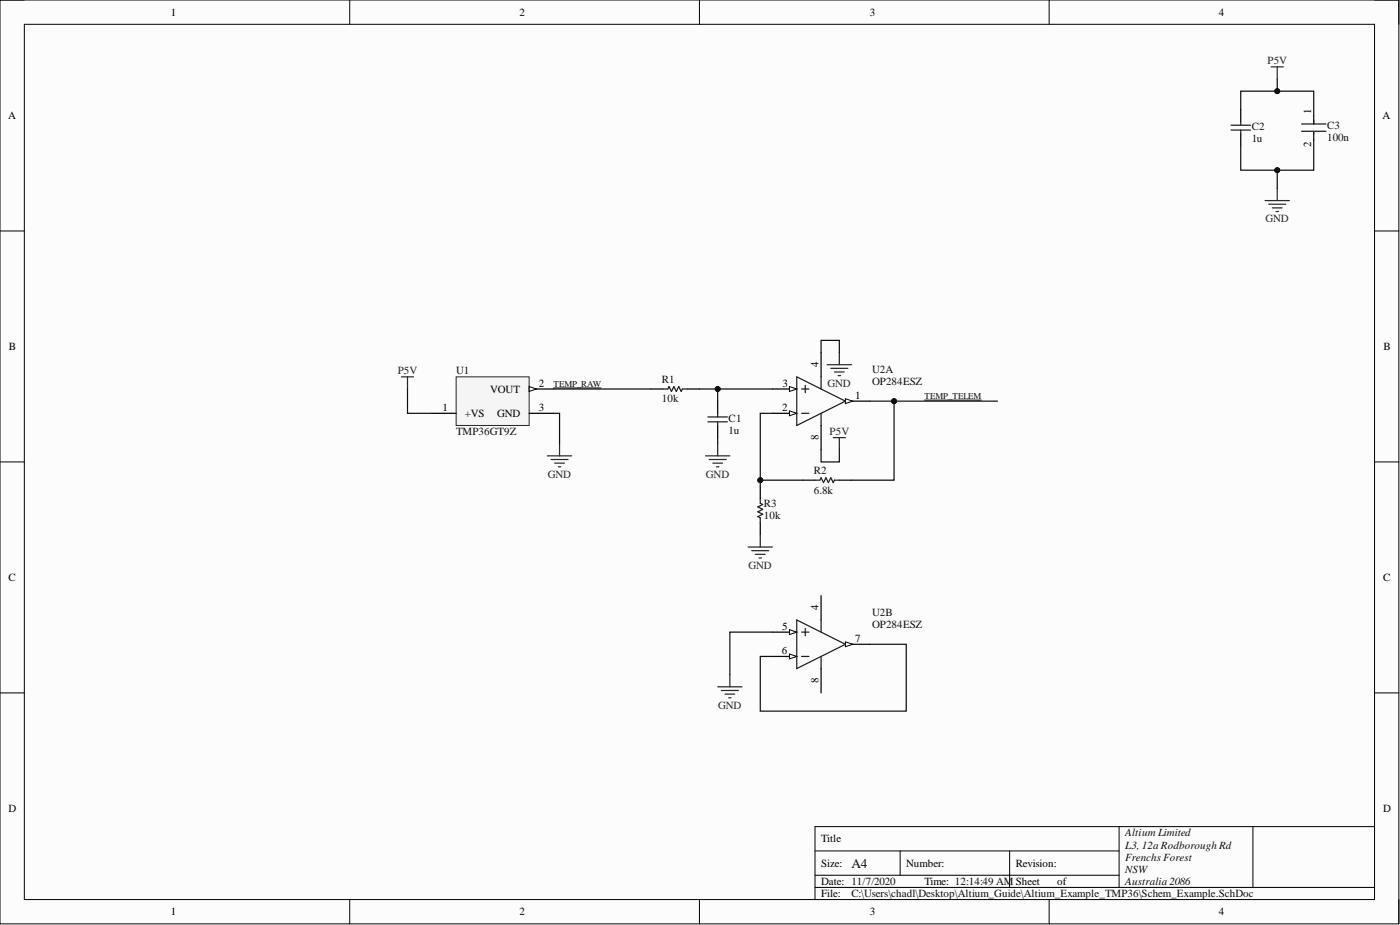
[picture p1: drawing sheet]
<svg xmlns="http://www.w3.org/2000/svg" width="292mm" height="193mm" viewBox="0 0 292 193" stroke-linecap="round" stroke-linejoin="round" font-family="sans-serif">
<path d="M0 0h291.9v192.7h-291.9z" fill-rule="evenodd" fill="#fcfcfc"/>
<path d="M0 0h291.9v192.7h-291.9z" fill="none" stroke="#000" stroke-width=".21"/>
<path d="M5.1 5.1h281.7v182.6h-281.7z" fill-rule="evenodd" fill="#fcfcfc"/>
<g fill="none" stroke="#000" stroke-width=".21">
<path d="M0 0h5.1M5.1 5.1h281.7v182.6h-281.7zM73 0v5.1M145.9 0v5.1M218.9 0v5.1M286.8 0h5.1v5.1M0 48.2h5.1M286.8 48.2h5.1M0 96.4h5.1M286.8 96.4h5.1M0 144.6h5.1M286.8 144.6h5.1"/>
<path d="M170 177.5h63.5M187.8 177.5v5.1M210.7 177.5v7.6M233.5 172.4v12.7M261.4 172.4v12.7M286.8 172.4h-116.8v15.3M73 187.7v5M145.9 187.7v5M170 185.1h116.8M170 182.6h63.5M218.9 187.7v5M291.9 187.7v5"/>
</g>
<path d="M166.2 78.6l10.2 5.1M167.3 86.2h1.5M167.3 81.2h1.5M168 80.4v1.5" fill="none" stroke="#1c1c1c" stroke-width=".25"/>
<path d="M176.4 83.7h5.1" fill="none" stroke="#000" stroke-width=".25"/>
<path d="M176.4 83.2l1.5 .5-1.5 .5z" fill="#fbfbfb"/>
<path d="M176.4 83.2l1.5 .5-1.5 .5z" fill="none" stroke="#000" stroke-width=".21"/>
<path d="M161.2 86.2h5" fill="none" stroke="#000" stroke-width=".25"/>
<path d="M164.7 85.7l1.5 .5-1.5 .5z" fill="#fbfbfb"/>
<path d="M164.7 85.7l1.5 .5-1.5 .5z" fill="none" stroke="#000" stroke-width=".21"/>
<path d="M161.2 81.2h5" fill="none" stroke="#000" stroke-width=".25"/>
<path d="M164.7 80.6l1.5 .6-1.5 .5z" fill="#fbfbfb"/>
<path d="M164.7 80.6l1.5 .6-1.5 .5z" fill="none" stroke="#000" stroke-width=".21"/>
<path d="M166.2 78.6v10.2l10.2-5.1M171.3 78.6v2.6M171.3 86.2v2.6M167.3 136.9h1.5M167.3 131.9h1.5M168 131.1v1.5M176.4 134.4l-10.2 5.1" fill="none" stroke="#1c1c1c" stroke-width=".25"/>
<path d="M171.3 73.5v5.1M171.3 88.8v5M161.2 131.9h5" fill="none" stroke="#000" stroke-width=".25"/>
<path d="M164.7 131.4l1.5 .5-1.5 .5z" fill="#fbfbfb"/>
<path d="M164.7 131.4l1.5 .5-1.5 .5z" fill="none" stroke="#000" stroke-width=".21"/>
<path d="M161.2 136.9h5" fill="none" stroke="#000" stroke-width=".25"/>
<path d="M164.7 136.4l1.5 .5-1.5 .6z" fill="#fbfbfb"/>
<path d="M164.7 136.4l1.5 .5-1.5 .6z" fill="none" stroke="#000" stroke-width=".21"/>
<path d="M176.4 134.4h5.1" fill="none" stroke="#000" stroke-width=".25"/>
<path d="M176.4 133.9l1.5 .5-1.5 .5z" fill="#fbfbfb"/>
<path d="M176.4 133.9l1.5 .5-1.5 .5z" fill="none" stroke="#000" stroke-width=".21"/>
<path d="M171.3 129.3v2.6M171.3 136.9v2.6M176.4 134.4l-10.2-5.1v10.2" fill="none" stroke="#1c1c1c" stroke-width=".25"/>
<path d="M171.3 124.3v5M171.3 139.5v5.1" fill="none" stroke="#000" stroke-width=".25"/>
<path d="M95.2 78.6h15.2v10.2h-15.2z" fill-rule="evenodd" fill="#f5f5f5"/>
<path d="M95.2 78.6h15.2v10.2h-15.2z" fill="none" stroke="#262626" stroke-width=".21"/>
<path d="M90.1 86.2h5.1M110.4 81.2h5.1" fill="none" stroke="#000" stroke-width=".25"/>
<path d="M110.4 80.6l1.5 .6-1.5 .5z" fill="#fbfbfb"/>
<path d="M110.4 80.6l1.5 .6-1.5 .5z" fill="none" stroke="#000" stroke-width=".21"/>
<g fill="none" stroke="#000" stroke-width=".25">
<path d="M258.9 22.8v2.6M258.9 27.9v2.5M274.1 24.1v1.8M274.1 27.6v1.6M110.4 86.2h5.1M135.8 81.2h2.5M143.4 81.2h2.5M149.7 83.7v2.5M149.7 88.8v2.5M158.6 101.4v2.6M158.6 109v2.6M167.5 100.2h2.5"/>
<path d="M175.1 100.2h2.6"/>
</g>
<g fill="none" stroke="#262626" stroke-width=".25">
<path d="M265.2 13.9h2.6M266.5 13.9v2.6M266.5 39.3v2.5M263.9 41.8h5.1M264.7 42.6h3.6M265.5 43.4h2M266.2 44.1h.5M83.8 78.6h2.5M85 78.6v2.6M172.6 76.1h5.1M173.3 76.8h3.6M174.1 77.6h2"/>
<path d="M174.9 78.4h.5M175.1 73.5v2.6M114.2 95.1h5.1M115 95.9h3.5M115.7 96.6h2.1M116.5 97.4h.5M116.7 92.6v2.5M147.2 95.1h5.1M148 95.9h3.5M148.7 96.6h2.1M149.5 97.4h.5M149.7 92.6v2.5"/>
<path d="M173.9 91.3h2.5M175.1 91.3v2.5M156.1 114.1h5.1M156.8 114.9h3.6M157.6 115.6h2M158.4 116.4h.5M158.6 111.6v2.5M149.7 143.3h5.1M150.5 144h3.6M151.3 144.8h2M152 145.6h.5M152.3 140.7v2.6"/>
</g>
<g fill="none" stroke="#1c1c1c" stroke-width=".25">
<path d="M256.8 26.1h4.1M256.8 27.1h4.1M258.9 25.4v.7M258.9 27.1v.8M271.6 25.9h5M271.6 27.4h5M274.1 25.1v.8M274.1 27.6v.3M138.3 81.2h1l.3-.6 .5 1.1 .5-1.1 .5 1.1 .5-1.1 .5 1.1 .3-.5h1M147.7 87h4.1M147.7 88h4.1M149.7 86.2v.8"/>
<path d="M149.7 88v.8M158.6 104v1l.5 .2-1 .6 1 .5-1 .5 1 .5-1 .5 .5 .2v1M170 100.2h1.1l.2-.5 .5 1 .5-1 .5 1 .5-1 .6 1 .2-.5h1"/>
</g>
<path d="M85 81.2v5h5.1M115.5 86.2h1.2v6.4M115.5 81.2h20.3M145.9 81.2h3.8M149.7 91.3v1.3" fill="none" stroke="#0e0e0e" stroke-width=".25"/>
<circle cx="149.7" cy="81.2" r=".51" fill="#0e0e0e"/>
<circle cx="149.7" cy="81.2" r=".51" fill="none" stroke="#0e0e0e" stroke-width=".21"/>
<path d="M161.2 81.2h-11.5v2.5" fill="none" stroke="#0e0e0e" stroke-width=".25"/>
<circle cx="149.7" cy="81.2" r=".51" fill="#0e0e0e"/>
<circle cx="149.7" cy="81.2" r=".51" fill="none" stroke="#0e0e0e" stroke-width=".21"/>
<path d="M158.6 100.2h8.9M161.2 131.9h-8.9v8.8M181.5 134.4h7.6v14h-30.5v-11.5h2.6" fill="none" stroke="#0e0e0e" stroke-width=".25"/>
<circle cx="158.6" cy="100.2" r=".51" fill="#0e0e0e"/>
<circle cx="158.6" cy="100.2" r=".51" fill="none" stroke="#0e0e0e" stroke-width=".21"/>
<path d="M161.2 86.2h-2.6v15.2" fill="none" stroke="#0e0e0e" stroke-width=".25"/>
<circle cx="158.6" cy="100.2" r=".51" fill="#0e0e0e"/>
<circle cx="158.6" cy="100.2" r=".51" fill="none" stroke="#0e0e0e" stroke-width=".21"/>
<path d="M171.3 73.5v-2.5h3.8v2.5M171.3 93.8v2.6h3.8v-2.6M181.5 83.7h5v16.5h-8.8" fill="none" stroke="#0e0e0e" stroke-width=".25"/>
<circle cx="186.5" cy="83.7" r=".51" fill="#0e0e0e"/>
<circle cx="186.5" cy="83.7" r=".51" fill="none" stroke="#0e0e0e" stroke-width=".21"/>
<path d="M274.1 29.2v6.3h-15.2v-5.1" fill="none" stroke="#0e0e0e" stroke-width=".25"/>
<circle cx="266.5" cy="35.5" r=".51" fill="#0e0e0e"/>
<circle cx="266.5" cy="35.5" r=".51" fill="none" stroke="#0e0e0e" stroke-width=".21"/>
<path d="M266.5 16.5v2.5h-7.6v3.8" fill="none" stroke="#0e0e0e" stroke-width=".25"/>
<circle cx="266.5" cy="19" r=".51" fill="#0e0e0e"/>
<circle cx="266.5" cy="19" r=".51" fill="none" stroke="#0e0e0e" stroke-width=".21"/>
<path d="M266.5 19h7.6v5.1" fill="none" stroke="#0e0e0e" stroke-width=".25"/>
<circle cx="266.5" cy="19" r=".51" fill="#0e0e0e"/>
<circle cx="266.5" cy="19" r=".51" fill="none" stroke="#0e0e0e" stroke-width=".21"/>
<path d="M266.5 35.5v3.8" fill="none" stroke="#0e0e0e" stroke-width=".25"/>
<circle cx="266.5" cy="35.5" r=".51" fill="#0e0e0e"/>
<g fill="none" stroke="#0e0e0e" stroke-width=".21">
<path d="M192.9 83.5h11.8"/>
<circle cx="266.5" cy="35.5" r=".51"/>
</g>
<path d="M186.5 83.7h21.6" fill="none" stroke="#0e0e0e" stroke-width=".25"/>
<circle cx="186.5" cy="83.7" r=".51" fill="#0e0e0e"/>
<g fill="none" stroke="#0e0e0e" stroke-width=".21">
<path d="M115.5 80.9h9.9"/>
<circle cx="186.5" cy="83.7" r=".51"/>
</g>
<text font-size="2.8" fill="#0e0e0e" x="177.7" y="181">A4</text>
<g font-size="2.3">
<text x="35.6" y="3.3">1</text>
<text x="108.4" y="3.3">2</text>
<text x="181.5" y="3.3">3</text>
<text x="254.3" y="3.3">4</text>
<text x="273.6" y="23.8" transform="rotate(-90 273.6 23.8)">1</text>
<text x="1.7" y="24.9">A</text>
<text x="288.5" y="24.9">A</text>
<text x="273.6" y="30.7" transform="rotate(-90 273.6 30.7)">2</text>
<text x="1.9" y="73">B</text>
<text x="170.8" y="76.6" transform="rotate(-90 170.8 76.6)">4</text>
<text x="288.7" y="73">B</text>
<text x="102.3" y="81.9">VOUT</text>
<text x="112.4" y="80.6">2</text>
<text x="163.3" y="80.6">3</text>
<text x="178.4" y="83.2">1</text>
<text x="92.3" y="85.7">1</text>
<text x="97" y="87">+VS</text>
<text x="103.7" y="87">GND</text>
<text x="112.4" y="85.7">3</text>
<text x="163.2" y="85.7">2</text>
<text x="170.8" y="91.8" transform="rotate(-90 170.8 91.8)">8</text>
<text x="1.8" y="121.2">C</text>
<text x="288.6" y="121.2">C</text>
<text x="163.2" y="131.4">5</text>
<text x="170.8" y="127.3" transform="rotate(-90 170.8 127.3)">4</text>
<text x="163.1" y="136.4">6</text>
<text x="178.4" y="133.9">7</text>
<text x="170.8" y="142.5" transform="rotate(-90 170.8 142.5)">8</text>
<text x="1.8" y="169.4">D</text>
<text x="288.6" y="169.4">D</text>
<text x="171.3" y="175.7">Title</text>
<text x="171.3" y="180.8">Size:</text>
<text x="171.3" y="184.6">Date: 11/7/2020</text>
<text x="189.1" y="180.8">Number:</text>
<text x="192.9" y="184.6">Time: 12:14:49 AM Sheet</text>
<text x="211.9" y="180.8">Revision:</text>
<text x="220.5" y="184.6">of</text>
<text x="35.6" y="191">1</text>
<text x="108.4" y="191">2</text>
<text x="171.3" y="187.2">File:</text>
<text x="181.5" y="191">3</text>
<text x="254.3" y="191">4</text>
</g>
<g font-size="2.3" fill="#262626">
<text x="264.5" y="13.4">P5V</text>
<text x="264" y="46.4">GND</text>
<text x="83" y="78.1">P5V</text>
<text x="172.7" y="80.6">GND</text>
<text x="173.1" y="90.8">P5V</text>
<text x="114.3" y="99.7">GND</text>
<text x="147.3" y="99.7">GND</text>
<text x="156.2" y="118.7">GND</text>
<text x="149.8" y="147.8">GND</text>
</g>
<g font-size="2.3" fill="#0e0e0e">
<text x="261.2" y="27.1">C2</text>
<text x="261.2" y="29.7">1u</text>
<text x="276.9" y="26.9">C3</text>
<text x="276.9" y="29.4">100n</text>
<text x="182" y="77.9">U2A</text>
<text x="95.2" y="78.1">U1</text>
<text x="138.1" y="79.9">R1</text>
<text x="138.1" y="83.9">10k</text>
<text x="182" y="80.4">OP284ESZ</text>
<text x="152" y="88">C1</text>
<text x="95.2" y="90.8">TMP36GT9Z</text>
<text x="152" y="90.5">1u</text>
<text x="169.8" y="98.9">R2</text>
<text x="159.4" y="105.8">R3</text>
<text x="169.8" y="103">6.8k</text>
<text x="159.4" y="108.3">10k</text>
<text x="182" y="128.6">U2B</text>
<text x="182" y="131.1">OP284ESZ</text>
<text x="234.8" y="174.5">Altium Limited</text>
<text x="234.8" y="177">L3, 12a Rodborough Rd</text>
<text x="234.8" y="179.5">Frenchs Forest</text>
<text x="234.8" y="182.1">NSW</text>
<text x="234.8" y="184.6">Australia 2086</text>
<text x="177.7" y="187.2">C:\Users\chadl\Desktop\Altium_Guide\Altium_Example_TMP36\Schem_Example.SchDoc</text>
</g>
<g font-size="1.9" fill="#0e0e0e">
<text x="115.5" y="80.7">TEMP_RAW</text>
<text x="192.9" y="83.3">TEMP_TELEM</text>
</g>
</svg>
